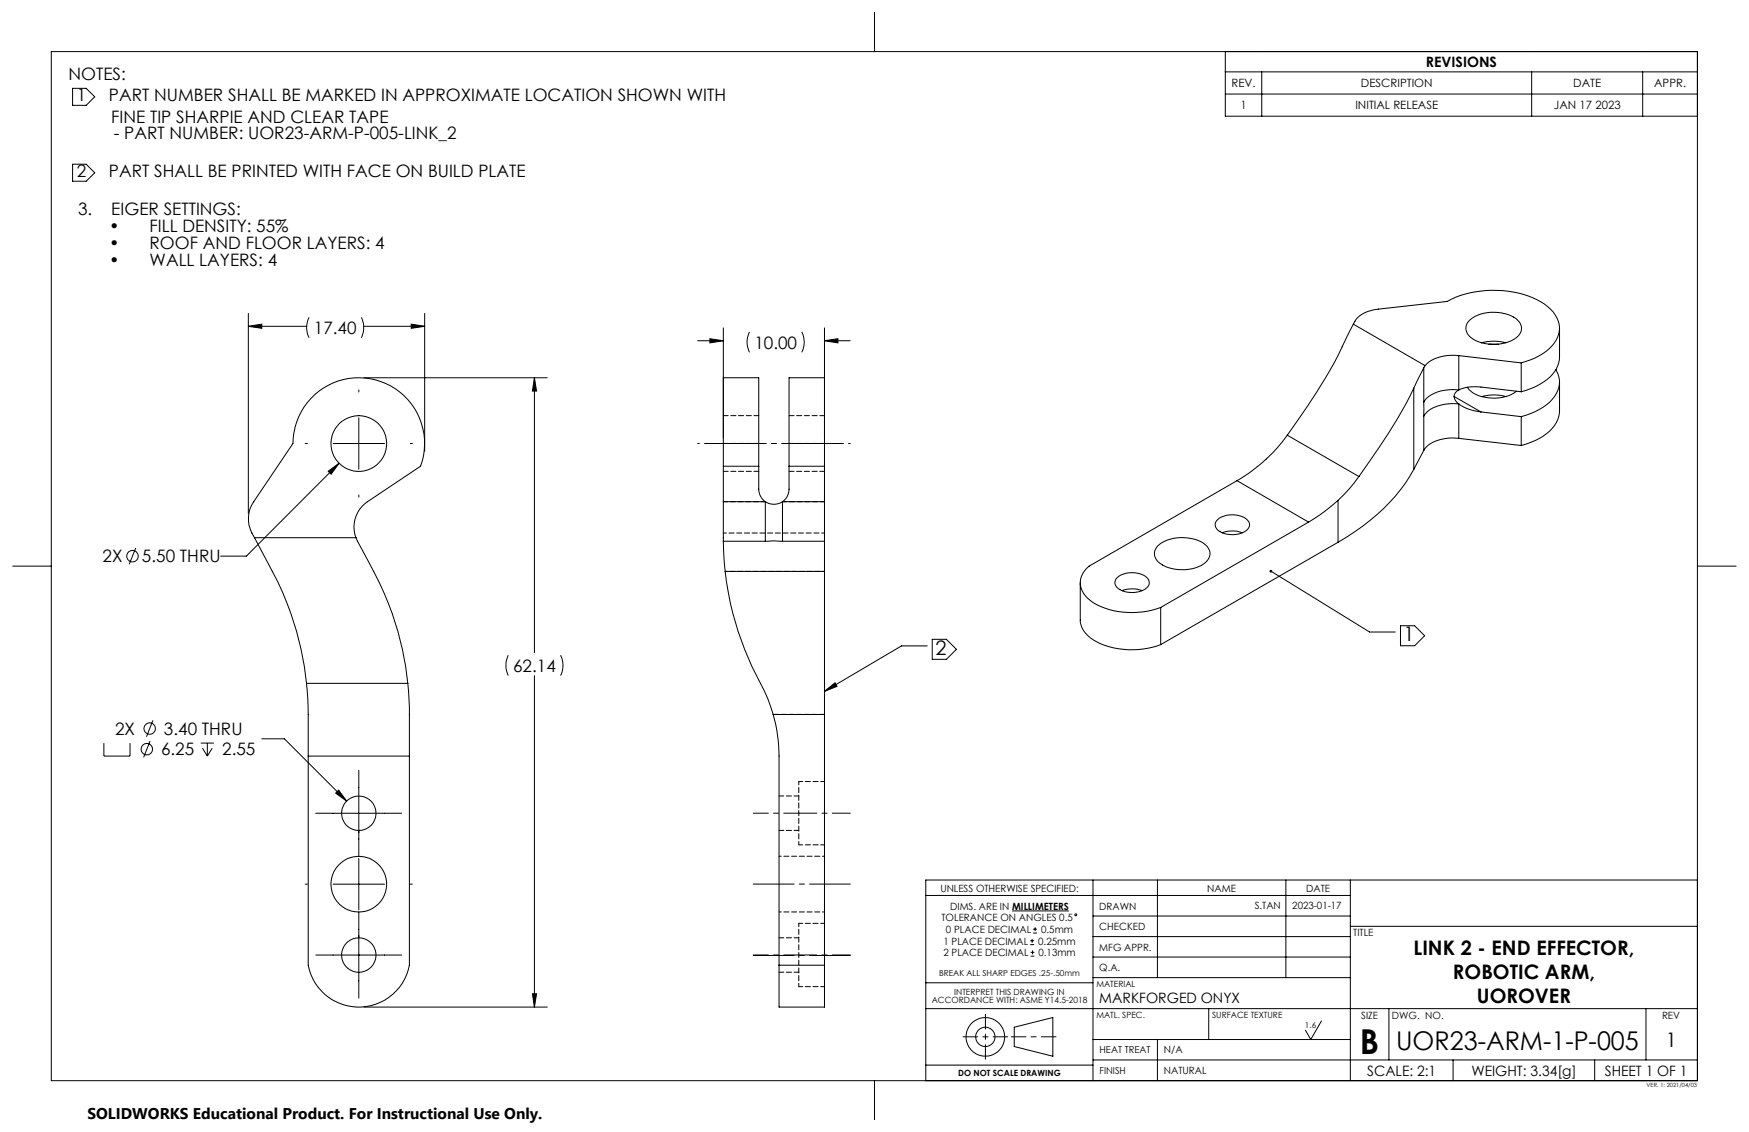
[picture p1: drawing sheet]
<svg xmlns="http://www.w3.org/2000/svg" width="432mm" height="279mm" viewBox="0 0 432 279" stroke-linecap="round" stroke-linejoin="round" font-family="sans-serif">
<g fill="none" stroke="#000" stroke-width=".25">
<path d="M12.7 12.7h406.4v254h-406.4zM215.9 3.2v9.5M302.5 12.7v16h116.6M302.5 17.7h116.6M311.5 17.7v11M378.1 17.7v11M405.6 17.7v11M17.9 21.8h3.4l2.1 2.1-2.1 2.1h-3.4zM302.5 23.2h116.6M17.9 40.5h3.4l2.1 2.2-2.1 2h-3.4zM61.3 77.4v49.4M76.3 78.3l-.4 1-.2 1.4 .2 1.7 .4 1"/>
<path d="M89.2 78.3l.6 2-.1 1.4-.5 1.7M104.8 77.4v34M362.9 78.9a10.1 10.1 0 0 1 11.8 .1 2.8 2.8 0 0 1-.9 4.7 10.4 10.4 0 0 1-10.7-.4 2.68 2.68 0 0 1-.2-4.4zM61.3 80.5h14.4M61.3 80.5l3.3-.5v1zM88.6 96.2v.6M89.8 80.5h15M89.9 93.2h45.2M101.5 80l3.3 .5-3.3 .5zM131.9 93.2v67.9M131.9 93.2l.6 3.3h-1.1zM172.2 84.1h6.4"/>
<path d="M175.3 83.6l3.3 .5-3.3 .5zM178.6 80.9v27.3M185 81.9l-.3 1a5.5 5.5 0 0 0 .3 4.1M197.9 81.9l.4 1 .2 1.4-.2 1.7-.4 1M203.6 80.9v27.3M203.6 84.1h6.3M203.6 84.1l3.3-.5v1zM334.1 80a134 134 0 0 1-11.3 20.3l-5 7.1M334.1 80a6.4 6.4 0 0 1 5.2-3.6l18-2a25.2 25.2 0 0 1 24 .6 7.1 7.1 0 0 1 3.5 7.3 10.4 10.4 0 0 1-6.9 6.5l-2.3 .8M334.1 80l17.7 10.2M349 95.8a133.9 133.9 0 0 1-13.5 21.8M349 95.8v20.1"/>
<path d="M351.5 90.8l-2.5 5M351.5 99.2v3.5M351.5 90.8v8.4M351.8 90.2l-.3 .6M359 97.9l6.6 3.8M360.2 87.8a9.9 9.9 0 0 0-8.4 2.4M360.2 96.2l1.9-.6 2.6-.1 10.9 1.2M360.2 96.2a9.7 9.7 0 0 0-8.4 2.5l-.3 .5M360.2 96.2a1.85 1.85 0 0 0-1.2 1.8 1.85 1.85 0 0 0 1.2 1.7M360.2 99.7a10 10 0 0 0-8.4 2.5l-.3 .5M360.2 99.7l1.9 1.1 3.5 .9M360.2 87.8l15.4 1.8"/>
<path d="M360.2 87.8v8.4M360.2 99.7v8.5M362.3 95.6a7 7 0 0 0 5.9 2.6 9.3 9.3 0 0 0 6.2-1.6M365.8 84.6a11.8 11.8 0 0 1 6 0M365.8 97.9a10.8 10.8 0 0 1 6 0M367.6 84.9h2.3M375.6 89.6v7.1M384.1 91.2a6.2 6.2 0 0 1-1.5 8.1l-1.6 1.2-2 1.1-3.4 1.2M385 81v7.2a8.2 8.2 0 0 1-5 6.7l-2.1 1-2.3 .8M385 94.3v7.2a8.3 8.3 0 0 1-5 6.7l-2.1 1-2.3 .8M75.4 109.5h.5M81 116.3l2.7-2-2 2.8z"/>
<path d="M82.2 109.5h12.7M83.7 114.3l-22.9 23h-6.3M88.6 103.1v12.7M101.3 109.5h.5M178.6 115.1v-21.9h8.7v21.9M178.6 115.1h8.7M178.6 115.1v8.7M187.3 115.1l.1 6.1 .5 1.5 1 1.1M194.8 115.1v-21.9h8.8v21.9M194.8 115.1v6.1l-.5 1.5-1.1 1.1M194.8 115.1h8.8M203.6 115.1v8.7"/>
<path d="M305.4 118.6l-36.5 21.1a5 5 0 0 0 .3 8.5 19.5 19.5 0 0 0 17.4 1.7M305.4 118.6l17.7 10.3M317.8 107.4a40.4 40.4 0 0 1-12.4 11.2M317.8 107.4l17.7 10.2M335.5 117.6a37 37 0 0 1-5.2 5.9M349 115.9a47.3 47.3 0 0 1-18.7 17.9M351.5 102.7v8.5M351.5 111.2l-2.5 4.7M360.2 108.2a9.8 9.8 0 0 0-8.4 2.5l-.3 .5M360.2 108.2l15.4 1.8M365.6 101.7l10 1.1M375.6 102.8v7.2"/>
<path d="M3.1 139.7h9.6M33.5 135.3l-1.6 4M62.8 132.7l1.5 2.8a84.9 84.9 0 0 1 10 24.8l.8 4.2 .6 4.2M62.8 132.7a7.7 7.7 0 0 1-.2-8.8l9.7-14.4a16.2 16.2 0 0 1 19.1-16 16.2 16.2 0 0 1 12.4 21.6l-13.1 8.7a7.5 7.5 0 0 0-2.8 8.9M62.8 132.7h25.1M87.9 132.7a151.2 151.2 0 0 1 8.9 18.7 74.7 74.7 0 0 1 3.9 17.3M88.6 122.2v.5M178.6 133.6l.4 7.4M178.6 123.8v9.8M178.6 123.8h10.3M178.6 133.6h10.3M188.9 133.6h4.3"/>
<path d="M188.9 123.8v9.8M188.9 123.8a3.8 3.8 0 0 0 4.3 0M193.2 123.8v9.8M193.2 123.8h10.4M193.2 133.6h10.4M203.6 123.8v9.8M203.6 133.6v7.4M285.8 134.8a9.8 9.8 0 0 1 12.2 .1 2.73 2.73 0 0 1-.8 4.3 10.2 10.2 0 0 1-11.3-.5 2.65 2.65 0 0 1-.1-3.9zM300.6 128.3a5.8 5.8 0 0 1 7.7 .5 2.2 2.2 0 0 1-1.9 2.8 6.1 6.1 0 0 1-6-1 1.59 1.59 0 0 1 .2-2.3zM301.8 131.5a6.9 6.9 0 0 1 4.9 0M323.1 128.9l-36.5 21M330.3 123.5a46.5 46.5 0 0 1-7.2 5.4"/>
<path d="M330.3 123.5v10.3M330.3 133.8l-43.7 25.3M419.1 139.7h9.5M179 141a76.2 76.2 0 0 0 9.7 29.5l2.2 5.9M179 141h24.6M203.6 141v35.4M228.9 159.4h-6.3l-19 11.2M230.2 157.8h3.4l2.5 2.5-2.5 2.4h-3.4zM266.7 143.9v9.1a6.3 6.3 0 0 0 4.2 5.5 20.1 20.1 0 0 0 15.7 .6M275.8 142.6a6.1 6.1 0 0 1 7.5 .1 1.82 1.82 0 0 1-1 3 6.3 6.3 0 0 1-6.6-.8 1.59 1.59 0 0 1 .1-2.3zM277 145.8a6.9 6.9 0 0 1 5 0M286.6 149.9v9.2"/>
<path d="M313.8 141l24.3 15h6.4M345.8 154.4h3.5l2.4 2.5-2.4 2.5h-3.5zM37.7 177.8l-1.5 4.1M75.7 168.7l.4 5.6v12.3M75.7 168.7h25M100.7 168.7l.4 5.7v12.2M125.5 161.7l-.6 2 .1 1.4 .5 1.7M131.9 166.8v81.8M138.4 161.7l.4 1 .2 1.4-.2 1.7-.4 1M190.9 176.4a39.8 39.8 0 0 1 1.4 10.2v51.6M190.9 176.4h12.7M203.6 170.6l2.6-2.1 .5 .9z"/>
<path d="M203.6 176.4v61.8M25.6 183.4v3.2h6.5v-3.2M37 182.9l-1.5 4M49.6 183.4h3.2M50 184.7l1.2 1.9M51.2 183.4v3.2M52.4 184.7l-1.2 1.9M64.6 182.4h5.6l15.4 15.3M76.1 186.6v51.6a12.7 12.7 0 0 0 12.5 10.4 12.7 12.7 0 0 0 12.5-10.4v-51.6M76.1 186.6h25M82.9 195.8l.7-.8 2 2.7zM88.6 190.1v21.2"/>
<path d="M75.4 218.2h.5M78 200.7h21.2M82.2 218.2h12.7M88.6 211.9v12.7M101.3 218.2h.5M269.8 217.2v49.5M285.8 217.2v24.1M317.5 217.2v24.1M333.4 217.2v49.5M419.1 217.2h-190.5v49.5M78 235.7h21.2M88.6 225.1v21.2"/>
<path d="M192.3 238.2v10.4h11.3v-10.4M192.3 238.2h11.3M228.6 221h104.8M249.9 224.8h14M254.4 233.2h.9M254.4 232.2h.9M254.5 236h.9M254.5 235.1h.9M254.8 231.7v1M254.9 234.6v.9M255.1 230.3h.9M255.1 229.3h.9"/>
<path d="M255.6 228.9v.9M269.8 231.2h63.6M269.8 226.1h63.6M269.8 236.2h63.6M333.4 228.6h85.7M89.9 248.6h45.2M131.4 245.3h1.1l-.6 3.3zM228.6 249h190.5M228.6 242.6h41.2M250.4 253.5l9.5-2.4v9.6l-9.5-2.4zM269.8 241.3h63.6M269.8 256.6h63.6"/>
<path d="M285.8 256.6v10.1M298.4 249v7.6M326.2 252l-2.6 4.6-1.3-2.3M342.9 249v12.6M406.4 249v12.6M215.9 266.7v9.6M228.6 262.9h41.2M269.8 261.6h149.3M358.7 261.6v5.1M393.7 261.6v5.1"/>
<circle cx="88.6" cy="109.5" r="6.9"/>
<circle cx="32.7" cy="137.3" r="1.41"/>
<circle cx="36.9" cy="179.8" r="1.4"/>
<circle cx="36.2" cy="184.9" r="1.41"/>
<circle cx="88.6" cy="200.7" r="4.2"/>
<circle cx="88.6" cy="218.2" r="6.9"/>
<circle cx="88.6" cy="235.7" r="4.3"/>
<circle cx="265.6" cy="225.8" r=".23"/>
<circle cx="243.3" cy="255.9" r="2.38"/>
<circle cx="243.3" cy="255.9" r="4.8"/>
</g>
<path d="M178.6 116.3h8.7M187.3 109.4h-8.7M187.3 102.6h-8.7M194.8 116.3h8.8M203.6 109.4h-8.8M203.6 102.6h-8.8M197.2 196.5h-4.9M192.3 205h4.9M192.3 240h4.9M197.2 231.5h-4.9" fill="none" stroke="#000" stroke-width=".25" stroke-dasharray="1.3 .6" stroke-dashoffset=".1"/>
<path d="M197.2 192.9v15.6M197.2 227.9v15.6" fill="none" stroke="#000" stroke-width=".25" stroke-dasharray="1.3 .6" stroke-dashoffset=".4"/>
<path d="M190.9 176.3h12.7" fill="none" stroke="#000" stroke-width=".25" stroke-dasharray="1.3 .6"/>
<path d="M203.6 141h-24.6M203.6 211.3h-11.3M192.3 225.1h11.3" fill="none" stroke="#000" stroke-width=".25" stroke-dasharray="1.3 .6" stroke-dashoffset=".7"/>
<path d="M178.6 131.6h25" fill="none" stroke="#000" stroke-width=".25" stroke-dasharray="1.3 .6" stroke-dashoffset=".5"/>
<path d="M189 123.8h-10.4M203.6 123.8h-10.4" fill="none" stroke="#000" stroke-width=".25" stroke-dasharray="1.3 .6" stroke-dashoffset=".2"/>
<path d="M203.6 192.9h-6.4M197.2 208.5h6.4M203.6 227.9h-6.4M197.2 243.5h6.4" fill="none" stroke="#000" stroke-width=".25" stroke-dasharray="1.3 .6" stroke-dashoffset=".3"/>
<path d="M209.9 218.2h-23.9M186 235.8h23.9" fill="none" stroke="#000" stroke-width=".25" stroke-dasharray="15.2 1.3 1.3 1.3" stroke-dashoffset="5.2"/>
<path d="M172.2 109.5h37.7" fill="none" stroke="#000" stroke-width=".25" stroke-dasharray="15.2 1.3 1.3 1.3" stroke-dashoffset="-1.7"/>
<path d="M186 200.7h11.2M186 235.7h11.2" fill="none" stroke="#000" stroke-width=".25" stroke-dasharray="15.2 1.3 1.3 1.3" stroke-dashoffset="11.5"/>
<path d="M197.2 200.7h12.7M197.2 235.7h12.7" fill="none" stroke="#000" stroke-width=".25" stroke-dasharray="15.2 1.3 1.3 1.3" stroke-dashoffset="10.8"/>
<path d="M237.8 255.9h11M249.7 255.9h11M243.3 261.4v-11" fill="none" stroke="#000" stroke-width=".25" stroke-dasharray="15.2 1.3 1.3 1.3" stroke-dashoffset="11.6"/>
<g fill="#000">
<path d="M131.9 93.2l.6 3.3h-1.1zM131.4 245.3h1.1l-.6 3.3zM81 116.3l.7 .8 2-2.8zM83.6 195l-.7 .8 2.7 1.9zM101.5 80l3.3 .5-3.3 .5zM61.3 80.5l3.3-.5v1zM175.3 83.6l3.3 .5-3.3 .5zM203.6 84.1l3.3-.5v1z"/>
<path d="M203.6 170.6l2.6-2.1 .5 .9zM313.5 140.7l.3 .3-.3-.2a.34 .34 0 0 0 .3 .5 .34 .34 0 0 0 .3-.6 .34 .34 0 0 0-.6 0z"/>
</g>
<text font-size="8.5" x="335.7" y="260">B</text>
<text font-size="6.4" x="344.7" y="259.2">UOR23-ARM-1-P-005</text>
<g font-size="4.9">
<text x="230.9" y="161.7">2</text>
<text x="346.5" y="158.3">1</text>
<text x="349" y="235.8">LINK 2 - END EFFECTOR,</text>
<text x="358.7" y="241.7">ROBOTIC ARM,</text>
<text x="364.6" y="247.6">UOROVER</text>
<text x="411.3" y="258.4">1</text>
</g>
<g font-size="4.2">
<text x="16.9" y="19.9">NOTES:</text>
<text x="19" y="25">1</text>
<text x="26.9" y="25">PART NUMBER SHALL BE MARKED IN APPROXIMATE LOCATION SHOWN WITH</text>
<text x="27.5" y="30.2">FINE TIP SHARPIE AND CLEAR TAPE</text>
<text x="28.1" y="34.4">- PART NUMBER: UOR23-ARM-P-005-LINK_2</text>
<text x="19" y="43.8">2</text>
<text x="26.9" y="43.8">PART SHALL BE PRINTED WITH FACE ON BUILD PLATE</text>
<text x="19.3" y="53.2">3.</text>
<text x="27.5" y="53.2">EIGER SETTINGS:</text>
<text x="26.9" y="57.3">•</text>
<text x="36.9" y="57.3">FILL DENSITY: 55%</text>
<text x="26.9" y="61.5">•</text>
<text x="26.9" y="65.7">•</text>
<text x="36.9" y="61.5">ROOF AND FLOOR LAYERS: 4</text>
<text x="36.9" y="65.7">WALL LAYERS: 4</text>
<text x="77.5" y="82.4">17.40</text>
<text x="186.2" y="86">10.00</text>
<text x="25.3" y="138.8">2X</text>
<text x="35.1" y="138.8">5.50 THRU</text>
<text x="126.7" y="165.8">62.14</text>
<text x="28.4" y="181.4">2X</text>
<text x="40.5" y="181.4">3.40 THRU</text>
<text x="39.8" y="186.5">6.25</text>
<text x="54.9" y="186.5">2.55</text>
</g>
<text font-size="3.8" x="21.6" y="276.3">SOLIDWORKS Educational Product. For Instructional Use Only.</text>
<g font-size="3.5">
<text x="352" y="16.5">REVISIONS</text>
<text x="271.4" y="247.6">MARKFORGED ONYX</text>
<text x="337.5" y="265.5">SCALE: 2:1</text>
<text x="363.3" y="265.5">WEIGHT: 3.34[g]</text>
<text x="396.2" y="265.5">SHEET 1 OF 1</text>
</g>
<g font-size="2.8">
<text x="304" y="21.5">REV.</text>
<text x="336" y="21.5">DESCRIPTION</text>
<text x="388.4" y="21.5">DATE</text>
<text x="408.4" y="21.5">APPR.</text>
<text x="306.2" y="27">1</text>
<text x="334.6" y="27">INITIAL RELEASE</text>
<text x="383.6" y="27">JAN 17 2023</text>
</g>
<g font-size="2.5">
<text x="232.2" y="220">UNLESS OTHERWISE SPECIFIED:</text>
<text x="298.1" y="220">NAME</text>
<text x="322.5" y="220">DATE</text>
<text x="232.4" y="227.4">TOLERANCE ON ANGLES 0.5</text>
<text x="234.6" y="224.6">DIMS. ARE IN MILLIMETERS</text>
<text x="271.4" y="224.5">DRAWN</text>
<text x="309.8" y="224.4">S.TAN</text>
<text x="319.1" y="224.3">2023-01-17</text>
<text x="232.9" y="233.1">1 PLACE DECIMAL</text>
<text x="233.5" y="230.3">0 PLACE DECIMAL</text>
<text x="256.3" y="233.1">0.25mm</text>
<text x="257" y="230.3">0.5mm</text>
<text x="271.4" y="229.5">CHECKED</text>
<text x="334.1" y="231">TITLE</text>
<text x="232.9" y="236">2 PLACE DECIMAL</text>
<text x="256.4" y="236">0.13mm</text>
<text x="271.4" y="239.7">Q.A.</text>
<text x="271.4" y="234.6">MFG APPR.</text>
<text x="336.1" y="251.6">SIZE</text>
<text x="343.7" y="251.6">DWG. NO.</text>
<text x="410.3" y="251.6">REV</text>
<text x="287.3" y="260">N/A</text>
<text x="287.3" y="265.1">NATURAL</text>
</g>
<g font-size="2.4">
<text x="271.5" y="260">HEAT TREAT</text>
<text x="271.5" y="265">FINISH</text>
</g>
<g font-size="2.1">
<text x="235.6" y="245.5">INTERPRET THIS DRAWING IN</text>
<text x="270.7" y="243.7">MATERIAL</text>
<text x="230" y="247.7">ACCORDANCE WITH: ASME Y14.5-2018</text>
<text x="270.7" y="251.3">MATL. SPEC.</text>
<text x="299.3" y="251.3">SURFACE TEXTURE</text>
<text x="236.6" y="265.7">DO NOT SCALE DRAWING</text>
</g>
<g font-size="2">
<text x="231.9" y="241">BREAK ALL SHARP EDGES .25-.50mm</text>
<text x="322.2" y="253.8">1.6</text>
</g>
<text font-size="1.4" x="406.5" y="268.3">VER. 1: 2021/04/03</text>
</svg>
